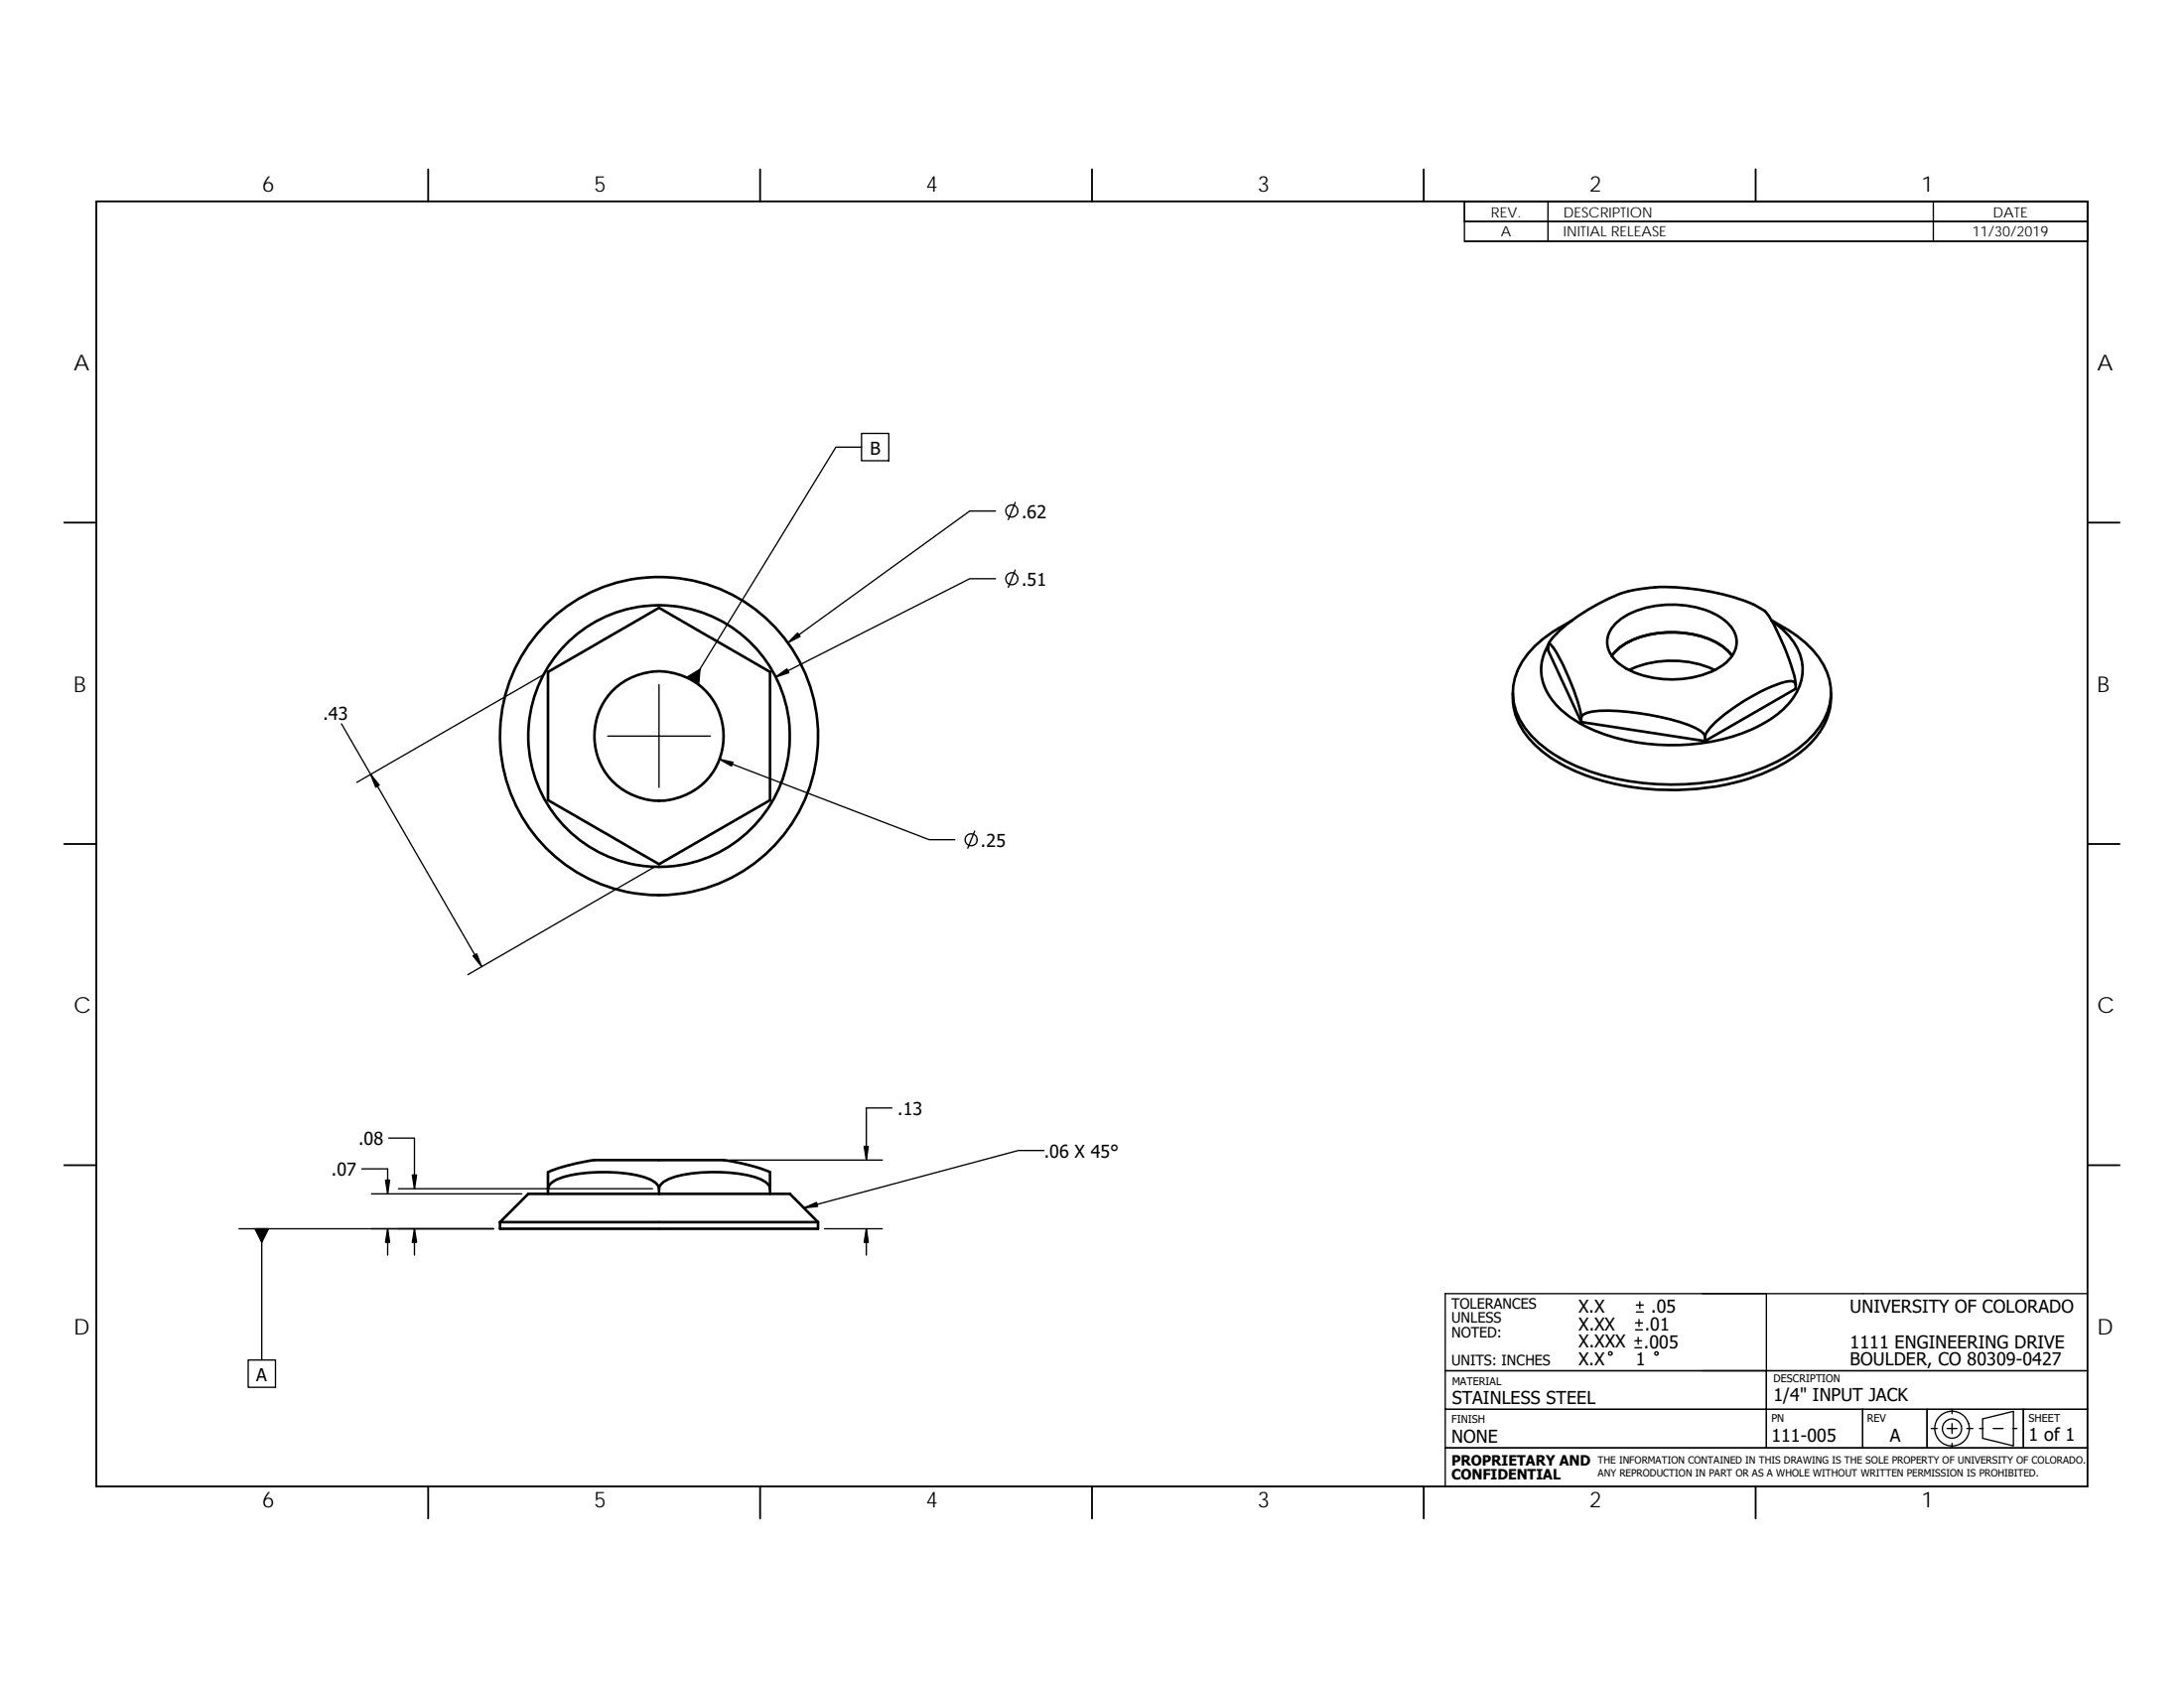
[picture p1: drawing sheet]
<svg xmlns="http://www.w3.org/2000/svg" width="279mm" height="216mm" viewBox="0 0 279 216" stroke-linecap="round" stroke-linejoin="round" font-family="sans-serif">
<g fill="none" stroke="#000" stroke-width=".17">
<path d="M187.3 25.8h79.8v5.1h-79.8zM187.3 25.8h79.8v5.1h-79.8M187.3 25.8v2.5h79.8M198 25.8v5.1M247.3 25.8v5.1M110.2 57.2h-3.3l-18.3 29.9M110.2 55.4h3.5v3.5h-3.5zM127.4 74h-3.3l-24.9 12.6M127.4 65.4h-3.3l-23.3 16.8M129.9 72.9l-.9 2.2M129.9 64.3l-.9 2.2M43.7 92.6l17.9 31"/>
<path d="M69.4 86.4l-23.8 13.7M77.7 94.1h13.2M84.3 87.6v13.1M92.1 97.1l26.8 10.3h3.3M83.6 111l-23.8 13.7M124.7 106.3l-.9 2.2M30.6 157.2h32.5M33.5 157.2v16.7M46.3 149.5h3.3v3.2M47.5 152.7h19.3M49.6 157.2v3.3M49.7 145.6h3.3v6.4"/>
<path d="M51 152h32.5M53 157.2v3.3M93.4 148.4h19.5M105.5 157.2h7.4M110.8 157.2v3.3M114.1 141.7h-3.3v6.7M133.6 147.2h-3.3l-27.5 7.3M31.7 173.9h3.5v3.5h-3.5zM209.1 172.4h.9M209.1 171.5h.9M209.2 170.1h.9M209.2 169.2h.9"/>
<path d="M209.3 167.8h.9M209.3 166.9h.9M209.6 171v.9M209.7 168.8v.9M209.8 166.5v.9M226 165.5v19.7h-41.1v-4.9h82.2h-41.1v-5h-41.1v-9.8h82.2M267.1 175.3h-82.2v5h41.1v4.9h12.3v-4.9v4.9h8.2v-4.9v4.9h12.3v-4.9v4.9h8.3h-82.2v4.9M247.1 182.7h.7M249.1 182.7h1.3M249.7 180.3v.5M249.7 182.1v1.2M249.7 184.6v.6"/>
<path d="M251.6 182.7h.8M253.2 182.7h.5M253.6 181.5l4-1v4.4l-4-.9zM255 182.7h1.3M257.5 182.7h.5"/>
<circle cx="129.4" cy="65.4" r=".77"/>
<circle cx="129.4" cy="74" r=".77"/>
<circle cx="124.2" cy="107.4" r=".77"/>
<circle cx="206" cy="173.1" r=".22"/>
<circle cx="211.9" cy="173.1" r=".22"/>
<circle cx="249.7" cy="182.7" r="2.22"/>
<circle cx="249.7" cy="182.7" r="1.24"/>
</g>
<g fill="none" stroke="#000" stroke-width=".23">
<path d="M12.3 25.8h254.8v164.3h-254.8zM54.8 21.7v4.1M97.2 21.7v4.1M139.7 21.7v4.1M182.1 21.7v4.1M224.6 21.7v4.1M8.2 66.8h4.1M267.1 66.8h4.1M8.2 107.9h4.1M267.1 108h4.1M8.2 149h4.1M267.1 149h4.1"/>
<path d="M54.8 190.1v4.1M97.2 190.1v4.1M139.7 190.1v4.1M182.1 190.1v4.1M224.6 190.1v4.1"/>
</g>
<g fill="none" stroke="#000" stroke-width=".34">
<path d="M206.5 79.9a9.5 9.5 0 0 1 6.2-2.5 11.3 11.3 0 0 1 7.9 2 3.2 3.2 0 0 1 .5 5.1 10.4 10.4 0 0 1-7.5 2.4 10.2 10.2 0 0 1-6.9-2.4 3.1 3.1 0 0 1-.2-4.6zM226.6 79.3a18.4 18.4 0 0 1 5.9 4.5 7.4 7.4 0 0 1 .1 9.4 17.6 17.6 0 0 1-8.8 5.7 33 33 0 0 1-22.7-1.2 15.2 15.2 0 0 1-6.5-5.4 7.4 7.4 0 0 1 1.1-9 18.1 18.1 0 0 1 5.4-3.9M226.7 79.4a9.2 9.2 0 0 1 3.7 4.7 6.2 6.2 0 0 1-1.5 5.8 16.3 16.3 0 0 1-8.2 4.6 27 27 0 0 1-17.9-1.6 10.5 10.5 0 0 1-5.3-5.2 5.9 5.9 0 0 1 .5-5.1M70.1 85.9l14.2-8.2 14.2 8.2v16.4l-14.2 8.2-14.2-8.2zM198.1 82.4l.1-.2a14.5 14.5 0 0 1 4.8-4.1 16.9 16.9 0 0 1 7.5-2.9 29.5 29.5 0 0 1 14 2.2l.7 .4a3.2 3.2 0 0 1 1.5 1.7 25.9 25.9 0 0 1 3 8.1M202.3 91.8v-.2l.5-.3a12.4 12.4 0 0 1 5-.3 30.2 30.2 0 0 1 9.1 2.1l.8 .5 .4 .5v.2M202.3 92.4l15.8 2.4M202.3 91.8v.6M202.3 91.8a26.8 26.8 0 0 0-3.3-8.5l-.4-.6-.3-.4h-.2v.2v.7l4.2 9.2M206.2 83.9a8 8 0 0 1 5.5-2.9 13.1 13.1 0 0 1 7.9 1.2l.9 .6 1.1 1.1M208.4 85.7a13.2 13.2 0 0 1 11 0M218.1 94.3v.5"/>
<path d="M229.7 87.6a.54 .54 0 0 0-.7-.5 18.6 18.6 0 0 0-6.8 3.2l-1.2 .8a8.3 8.3 0 0 0-2.8 3l-.1 .2M229.7 87.6v.5l-11.6 6.7M234.2 88.6a8.4 8.4 0 0 1-3 6.9 23 23 0 0 1-11.8 5.1 32.1 32.1 0 0 1-19.1-2.6 13.5 13.5 0 0 1-6-5.6 7.5 7.5 0 0 1-.8-3.8M64 156.3h40.6M70.1 152l.4-.6a8.3 8.3 0 0 1 4.4-1.4 18.5 18.5 0 0 1 8.3 .9l.8 .5 .3 .6M70.1 152v.7M70.1 149.9v2.1M84.3 152.7h16.7l3.6 3.6M84.3 152v.7M84.3 152.7h-16.7l-3.6 3.6M84.3 152v-.2l.5-.5a8.9 8.9 0 0 1 4.4-1.3 18.7 18.7 0 0 1 8.2 .9l.7 .4 .4 .6v.1M92.6 148.4a23.9 23.9 0 0 1 5.9 1.5v2.1"/>
<path d="M92.6 148.4h-15.7a9 9 0 0 0-3.2 .4 16.5 16.5 0 0 0-3.6 1.1M98.5 152v.7M104.6 156.3v.9h-40.6v-.9"/>
<circle cx="84.3" cy="94.1" r="20.3"/>
<circle cx="84.3" cy="94.1" r="8.3"/>
<circle cx="84.3" cy="94.1" r="16.7"/>
</g>
<g fill="#000" stroke="#000" stroke-width=".17">
<path d="M47.4 99l1.1 1.4-.4 .3z" fill-rule="evenodd"/>
<path d="M87.9 86.6l1.7-1-.2 1.9z" fill-rule="evenodd"/>
<path d="M92.1 97.1l1.7 .4-.2 .5z" fill-rule="evenodd"/>
<path d="M99.2 86.6l1.5-1 .2 .4z" fill-rule="evenodd"/>
<path d="M102 81l.4 .4-1.6 .8z" fill-rule="evenodd"/>
<path d="M60.5 122.3l.5-.3 .6 1.6z" fill-rule="evenodd"/>
<path d="M32.6 157.2h1.8l-.9 1.7z" fill-rule="evenodd"/>
<path d="M49.3 150.9h.5l-.2 1.8z" fill-rule="evenodd"/>
<path d="M49.6 157.2l.2 1.7h-.5z" fill-rule="evenodd"/>
<path d="M52.7 150.3h.6l-.3 1.7z" fill-rule="evenodd"/>
<path d="M53 157.2l.3 1.7h-.6z" fill-rule="evenodd"/>
<path d="M102.8 154.5l1.7-.7 .1 .5z" fill-rule="evenodd"/>
<path d="M110.8 157.2l.3 1.7h-.5z" fill-rule="evenodd"/>
<path d="M110.6 146.6h.5l-.3 1.8z" fill-rule="evenodd"/>
</g>
<g font-size="2.8">
<text x="33.5" y="24.5">6</text>
<text x="76" y="24.5">5</text>
<text x="118.5" y="24.5">4</text>
<text x="160.9" y="24.5">3</text>
<text x="203.4" y="24.5">2</text>
<text x="245.8" y="24.5">1</text>
<text x="9.4" y="47.4">A</text>
<text x="268.3" y="47.4">A</text>
<text x="9.4" y="88.5">B</text>
<text x="268.3" y="88.5">B</text>
<text x="9.4" y="129.6">C</text>
<text x="268.3" y="129.6">C</text>
<text x="9.4" y="170.7">D</text>
<text x="268.3" y="170.7">D</text>
<text x="33.5" y="192.8">6</text>
<text x="76" y="192.8">5</text>
<text x="118.5" y="192.8">4</text>
<text x="160.9" y="192.8">3</text>
<text x="203.4" y="192.8">2</text>
<text x="245.8" y="192.8">1</text>
</g>
<g font-size="2.3">
<text x="111.3" y="58.1">B</text>
<text x="130.7" y="66.3">.62</text>
<text x="130.7" y="74.9">.51</text>
<text x="41.3" y="92.1">.43</text>
<text x="125.5" y="108.3">.25</text>
<text x="114.8" y="142.6">.13</text>
<text x="45.8" y="146.5">.08</text>
<text x="133.6" y="148.1">.06 X 45°</text>
<text x="42.4" y="150.4">.07</text>
<text x="202" y="167.9">X.X</text>
<text x="211.2" y="167.9">.05</text>
<text x="236.7" y="167.9">UNIVERSITY OF COLORADO</text>
<text x="202" y="170.1">X.XX</text>
<text x="202" y="172.4">X.XXX</text>
<text x="210.3" y="172.4">.005</text>
<text x="210.4" y="170.1">.01</text>
<text x="236.7" y="172.4">1111 ENGINEERING DRIVE</text>
<text x="32.8" y="176.6">A</text>
<text x="185.8" y="179.5">STAINLESS STEEL</text>
<text x="202" y="174.7">X.X</text>
<text x="209.3" y="174.7">1</text>
<text x="226.9" y="179.2">1/4&quot; INPUT JACK</text>
<text x="236.7" y="174.7">BOULDER, CO 80309-0427</text>
<text x="185.7" y="184.5">NONE</text>
<text x="226.6" y="184.4">111-005</text>
<text x="241.8" y="184.4">A</text>
<text x="259.5" y="184.3">1 of 1</text>
</g>
<g font-size="1.8">
<text x="190.8" y="27.7">REV.</text>
<text x="200" y="27.7">DESCRIPTION</text>
<text x="255" y="27.7">DATE</text>
<text x="192" y="30.3">A</text>
<text x="200" y="30.3">INITIAL RELEASE</text>
<text x="252.3" y="30.3">11/30/2019</text>
<text x="185.7" y="167.4">TOLERANCES</text>
<text x="185.7" y="171">NOTED:</text>
<text x="185.7" y="169.2">UNLESS</text>
<text x="185.7" y="174.7">UNITS: INCHES</text>
<text x="185.7" y="187.4">PROPRIETARY AND</text>
<text x="185.7" y="189.3">CONFIDENTIAL</text>
</g>
<g font-size="1.4">
<text x="185.8" y="177.1">MATERIAL</text>
<text x="226.9" y="176.7">DESCRIPTION</text>
<text x="185.7" y="182">FINISH</text>
<text x="226.6" y="181.8">PN</text>
<text x="238.9" y="181.8">REV</text>
<text x="259.5" y="181.8">SHEET</text>
</g>
<g font-size="1.3">
<text x="204.4" y="187.2">THE INFORMATION CONTAINED IN THIS DRAWING IS THE SOLE PROPERTY OF UNIVERSITY OF COLORADO.</text>
<text x="204.4" y="188.8">ANY REPRODUCTION IN PART OR AS A WHOLE WITHOUT WRITTEN PERMISSION IS PROHIBITED.</text>
</g>
</svg>
